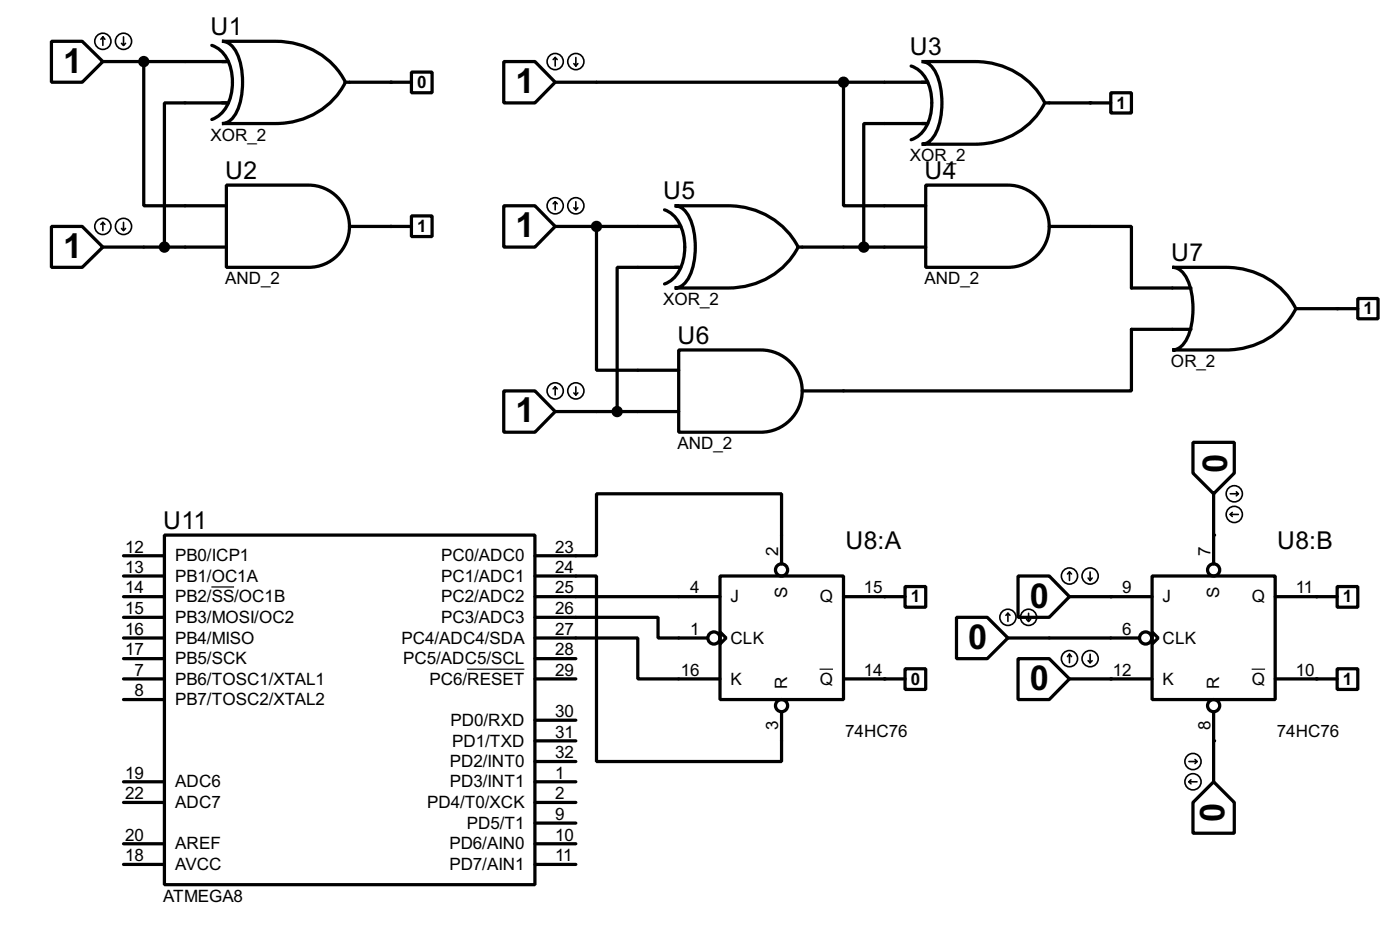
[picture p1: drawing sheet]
<svg xmlns="http://www.w3.org/2000/svg" width="173mm" height="114mm" viewBox="0 0 173 114" stroke-linecap="round" stroke-linejoin="round" font-family="sans-serif">
<g fill="#000">
<circle cx="17.8" cy="7.6" r=".2"/>
<circle cx="48.3" cy="10.2" r=".2"/>
<circle cx="134.6" cy="12.7" r=".2"/>
<circle cx="48.3" cy="28" r=".2"/>
<circle cx="73.7" cy="28" r=".2"/>
<circle cx="165.1" cy="38.1" r=".2"/>
<circle cx="109.2" cy="73.7" r=".2"/>
<circle cx="137.2" cy="73.7" r=".2"/>
<circle cx="149.9" cy="66.1" r=".2"/>
<circle cx="162.6" cy="73.7" r=".2"/>
<circle cx="109.2" cy="83.8" r=".2"/>
<circle cx="137.2" cy="83.8" r=".2"/>
<circle cx="149.9" cy="91.5" r=".2"/>
<circle cx="162.6" cy="83.8" r=".2"/>
</g>
<g fill="none" stroke="#000" stroke-width=".4">
<path d="M6.4 5.1h3.8l2.5 2.5-2.5 2.6h-3.8zM12.7 7.6h15.5M17.8 7.6v17.8h10.2M26.2 5.6a4 4 0 0 1 2.5 3.7 5.7 5.7 0 0 1-1.5 4.8l-1 .7M27.4 5.1h6.7a9.4 9.4 0 0 1 8.6 5.1 9.5 9.5 0 0 1-8.6 5.1h-6.7a2.2 2.2 0 0 0 1.9-1.5 9.6 9.6 0 0 0 0-7.2 2.19 2.19 0 0 0-1.9-1.5zM28.2 12.7h-7.9v17.8M42.7 10.2h8.1M50.8 8.9h2.6v2.6h-2.6zM62.2 7.6h3.9l2.5 2.6-2.5 2.5h-3.9zM68.6 10.2h46M104.2 10.2v15.2h10.1M112.5 8.2a4 4 0 0 1 2.5 3.7 5.7 5.7 0 0 1-1.4 4.8l-1.1 .6"/>
<path d="M113.8 7.6h6.6a9.5 9.5 0 0 1 8.6 5.1 9.5 9.5 0 0 1-8.6 5.1h-6.6a2.17 2.17 0 0 0 1.8-1.5 9.8 9.8 0 0 0 0-7.2 2.17 2.17 0 0 0-1.8-1.5zM114.6 15.3h-7.9v15.2M129 12.7h8.2M137.2 11.5h2.5v2.5h-2.5zM6.4 28h3.8l2.5 2.5-2.5 2.5h-3.8zM12.7 30.5h15.3M28 22.9h10.1a5.1 5.1 0 0 1 5.1 5 5.1 5.1 0 0 1-5.1 5.1h-10.1zM43.2 28h7.6M50.8 26.7h2.6v2.5h-2.6zM62.2 25.4h3.9l2.5 2.6-2.5 2.5h-3.9zM68.6 28h15.5M73.7 28v17.7h10.1"/>
<path d="M82.1 25.9a3.9 3.9 0 0 1 2.3 3 5.9 5.9 0 0 1-1.3 5.5l-1 .7M83.3 25.4h6.6a9.6 9.6 0 0 1 8.7 5.1 9.6 9.6 0 0 1-8.7 5.1h-6.6a2.21 2.21 0 0 0 1.9-1.5 9.6 9.6 0 0 0 0-7.2 2.2 2.2 0 0 0-1.9-1.5zM84.1 33h-7.9v17.8M98.6 30.5h15.7M114.3 22.9h10.2a5.1 5.1 0 0 1 5.1 5 5.1 5.1 0 0 1-5.1 5.1h-10.2zM129.6 28h10.1v7.6h7.4M144.8 33h6.6a9.5 9.5 0 0 1 8.6 5.1 9.5 9.5 0 0 1-8.6 5.1h-6.6a2.2 2.2 0 0 0 1.8-1.5 9.7 9.7 0 0 0 0-7.2 2.2 2.2 0 0 0-1.8-1.5zM160 38.1h7.7M167.7 36.9h2.5v2.5h-2.5zM62.2 48.3h3.9l2.5 2.5-2.5 2.6h-3.9zM68.6 50.8h15.2M83.8 43.2h10.2a5.1 5.1 0 0 1 5.1 5.1 5.1 5.1 0 0 1-5.1 5.1h-10.2z"/>
<path d="M147.1 40.7h-7.4v7.6h-40.6M147.3 54.6h5.1v3.8l-2.5 2.6-2.6-2.6zM15.3 73.7h5M15.3 78.8h5M15.3 68.6h5M15.3 71.1h5M15.3 76.2h5M20.3 66.1h45.8v43.1h-45.8zM66.1 68.6h7.6v-7.6h22.8v8.6M66.1 71.1h7.6v22.9h22.8v-6.1M66.1 76.2h15.2v2.6h6.1M66.1 78.8h12.7v5h10.1"/>
<path d="M66.1 73.7h22.8M88.9 71.1h15.3v15.3h-15.3zM88.9 78l.8 .8-.8 .7zM104.2 73.7h7.6M111.8 72.4h2.5v2.6h-2.5zM118.1 76.2h3.8l2.6 2.6-2.6 2.5h-3.8zM124.5 78.8h16.2M125.7 71.1h3.9l2.5 2.6-2.5 2.5h-3.9zM132.1 73.7h10.2M142.3 71.1h15.2v15.3h-15.2zM142.3 78l.7 .8-.7 .7zM149.9 61v8.6"/>
<path d="M157.5 73.7h7.6M165.1 72.4h2.6v2.6h-2.6zM15.3 83.8h5M15.3 81.3h5M15.3 86.4h5M15.3 96.5h5M15.3 99.1h5M66.1 83.8h5M66.1 81.3h5M66.1 88.9h5M66.1 91.5h5M66.1 94h5"/>
<path d="M66.1 96.5h5M66.1 99.1h5M104.2 83.8h7.6M111.8 82.6h2.5v2.5h-2.5zM125.7 81.3h3.9l2.5 2.5-2.5 2.6h-3.9zM132.1 83.8h10.2M147.3 99.1l2.6-2.6 2.5 2.6v3.8h-5.1zM149.9 87.9v8.6M157.5 83.8h7.6M165.1 82.6h2.6v2.5h-2.6zM15.3 104.2h5M15.3 106.7h5"/>
<path d="M66.1 101.6h5M66.1 104.2h5M66.1 106.7h5"/>
<circle cx="88.1" cy="78.8" r=".75"/>
<circle cx="96.5" cy="70.4" r=".75"/>
<circle cx="141.4" cy="78.8" r=".75"/>
<circle cx="149.8" cy="70.4" r=".75"/>
<circle cx="96.5" cy="87.1" r=".75"/>
<circle cx="149.8" cy="87.1" r=".75"/>
</g>
<g fill="none" stroke="#000" stroke-width=".2">
<path d="M12.7 4.6l-.2 .3M12.7 4.6l.3 .3M12.7 4.6v1M15 5.4l.3 .2M15.3 4.6v1M15.5 5.4l-.2 .2M68.6 7.1l-.3 .3M68.6 7.1l.2 .3M68.6 7.1v1.1M70.9 7.9l.2 .3M71.1 7.1v1.1M71.4 7.9l-.3 .3"/>
<path d="M12.7 27.5v1M12.7 27.5l-.2 .2M12.7 27.5l.3 .2M15 28.2l.3 .3M15.3 27.5v1M15.5 28.2l-.2 .3M68.6 24.9v1M68.6 24.9l-.3 .3M68.6 24.9l.2 .3M70.9 25.7l.2 .2M71.1 24.9v1M71.4 25.7l-.3 .2"/>
<path d="M68.6 47.8v1M68.6 47.8l-.3 .2M68.6 47.8l.2 .2M70.9 48.5l.2 .3M71.1 47.8v1M71.4 48.5l-.3 .3M124.5 75.7l-.3 .3M124.5 75.7l.2 .3M124.5 75.7v1M126.8 76.5l.2 .2M127 75.7v1M127.3 76.5l-.3 .2"/>
<path d="M132.1 70.6l-.3 .3M132.1 70.6l.2 .3M132.1 70.6v1.1M134.4 71.4l.2 .3M134.6 70.6v1.1M134.9 71.4l-.3 .3M151.9 61h1M151.9 63.5l.3 .3M151.9 63.5h1M152.2 63.3l-.3 .2M152.7 60.7l.2 .3M152.9 61l-.2 .2"/>
<path d="M132.1 80.8v1M132.1 80.8l-.3 .3M132.1 80.8l.2 .3M134.4 81.6l.2 .2M134.6 80.8v1M134.9 81.6l-.3 .2M146.8 96.5l.3 .3M146.8 96.5h1M146.8 94h1M147.1 96.3l-.3 .2M147.6 93.8l.2 .2M147.8 94l-.2 .3"/>
<circle cx="12.7" cy="5.1" r="1"/>
<circle cx="15.2" cy="5.1" r="1"/>
<circle cx="68.5" cy="7.6" r="1"/>
<circle cx="71.1" cy="7.6" r="1"/>
<circle cx="12.7" cy="28" r="1"/>
<circle cx="15.2" cy="28" r="1"/>
<circle cx="68.5" cy="25.4" r="1"/>
<circle cx="71.1" cy="25.4" r="1"/>
<circle cx="68.5" cy="48.3" r="1"/>
<circle cx="71.1" cy="48.3" r="1"/>
<circle cx="124.4" cy="76.2" r="1"/>
<circle cx="127" cy="76.2" r="1"/>
<circle cx="132" cy="71.1" r="1"/>
<circle cx="134.6" cy="71.1" r="1"/>
<circle cx="152.4" cy="61" r="1"/>
<circle cx="152.4" cy="63.5" r="1"/>
<circle cx="132" cy="81.3" r="1"/>
<circle cx="134.6" cy="81.3" r="1"/>
<circle cx="147.3" cy="96.5" r="1"/>
<circle cx="147.3" cy="94" r="1"/>
</g>
<g fill="#000" stroke="#000" stroke-width=".4">
<circle cx="17.7" cy="7.6" r=".5"/>
<circle cx="104.1" cy="10.2" r=".5"/>
<circle cx="20.3" cy="30.5" r=".5"/>
<circle cx="73.6" cy="28" r=".5"/>
<circle cx="106.6" cy="30.5" r=".5"/>
<circle cx="76.2" cy="50.8" r=".5"/>
</g>
<path d="M26.1 72.5h2.8M57.7 82.6h7.1M101.2 82.6h1.7M154.6 82.6h1.6" fill="none" stroke="#000" stroke-width=".15"/>
<g font-size="4.8">
<text x="7.8" y="9">1</text>
<text x="63.7" y="11.5">1</text>
<text x="63.7" y="29.3">1</text>
<text x="7.8" y="31.9">1</text>
<text x="63.7" y="52.2">1</text>
<text x="148.5" y="56.1" transform="rotate(90 148.5 56.1)">0</text>
<text x="127.2" y="75">0</text>
<text x="119.6" y="80.1">0</text>
<text x="127.2" y="85.2">0</text>
<text x="151.2" y="101.5" transform="rotate(-90 151.2 101.5)">0</text>
</g>
<g font-size="3.4">
<text x="26" y="4.3">U1</text>
<text x="112.4" y="6.8">U3</text>
<text x="27.8" y="22">U2</text>
<text x="114.2" y="22">U4</text>
<text x="81.9" y="24.6">U5</text>
<text x="144.6" y="32.2">U7</text>
<text x="83.7" y="42.4">U6</text>
<text x="20.2" y="65.3">U11</text>
<text x="104.4" y="67.8">U8:A</text>
<text x="157.7" y="67.8">U8:B</text>
</g>
<g font-size="2.4">
<text x="51.5" y="10.9">0</text>
<text x="26" y="17.3">XOR_2</text>
<text x="137.9" y="13.4">1</text>
<text x="112.3" y="19.9">XOR_2</text>
<text x="51.5" y="28.7">1</text>
<text x="27.8" y="35.1">AND_2</text>
<text x="114.1" y="35.1">AND_2</text>
<text x="81.9" y="37.7">XOR_2</text>
<text x="168.4" y="38.8">1</text>
<text x="144.6" y="45.3">OR_2</text>
<text x="83.6" y="55.5">AND_2</text>
<text x="15.5" y="68.2">12</text>
<text x="15.5" y="70.7">13</text>
<text x="21.6" y="69.3">PB0/ICP1</text>
<text x="21.6" y="71.8">PB1/OC1A</text>
<text x="54.5" y="69.3">PC0/ADC0</text>
<text x="54.5" y="71.8">PC1/ADC1</text>
<text x="68.6" y="68.2">23</text>
<text x="68.6" y="70.7">24</text>
<text x="96.1" y="68.6" transform="rotate(-90 96.1 68.6)">2</text>
<text x="149.5" y="68.6" transform="rotate(-90 149.5 68.6)">7</text>
<text x="15.5" y="73.3">14</text>
<text x="15.5" y="75.8">15</text>
<text x="21.6" y="74.4">PB2/SS/OC1B</text>
<text x="21.6" y="76.9">PB3/MOSI/OC2</text>
<text x="54.5" y="74.4">PC2/ADC2</text>
<text x="54.5" y="76.9">PC3/ADC3</text>
<text x="68.6" y="73.3">25</text>
<text x="68.6" y="75.8">26</text>
<text x="85.2" y="73.3">4</text>
<text x="90.2" y="74.4">J</text>
<text x="97.2" y="73.8" transform="rotate(-90 97.2 73.8)">S</text>
<text x="101.2" y="74.4">Q</text>
<text x="106.7" y="73.3">15</text>
<text x="112.5" y="74.4">1</text>
<text x="138.6" y="73.3">9</text>
<text x="143.5" y="74.4">J</text>
<text x="150.6" y="73.8" transform="rotate(-90 150.6 73.8)">S</text>
<text x="154.6" y="74.4">Q</text>
<text x="160" y="73.3">11</text>
<text x="165.8" y="74.4">1</text>
<text x="15.5" y="78.4">16</text>
<text x="15.5" y="80.9">17</text>
<text x="16.6" y="83.4">7</text>
<text x="21.6" y="79.5">PB4/MISO</text>
<text x="21.6" y="82">PB5/SCK</text>
<text x="49.6" y="79.5">PC4/ADC4/SDA</text>
<text x="49.8" y="82">PC5/ADC5/SCL</text>
<text x="68.6" y="83.4">29</text>
<text x="68.6" y="78.4">27</text>
<text x="68.6" y="80.9">28</text>
<text x="84.1" y="83.4">16</text>
<text x="85.2" y="78.4">1</text>
<text x="90.2" y="79.5">CLK</text>
<text x="106.7" y="83.4">14</text>
<text x="137.4" y="83.4">12</text>
<text x="138.6" y="78.4">6</text>
<text x="143.5" y="79.5">CLK</text>
<text x="160" y="83.4">10</text>
<text x="16.6" y="86">8</text>
<text x="21.6" y="84.5">PB6/TOSC1/XTAL1</text>
<text x="21.6" y="87.1">PB7/TOSC2/XTAL2</text>
<text x="53" y="84.5">PC6/RESET</text>
<text x="55.6" y="89.6">PD0/RXD</text>
<text x="68.6" y="88.5">30</text>
<text x="90.2" y="84.5">K</text>
<text x="97.2" y="85.1" transform="rotate(-90 97.2 85.1)">R</text>
<text x="101.2" y="84.5">Q</text>
<text x="112.5" y="84.5">0</text>
<text x="143.5" y="84.5">K</text>
<text x="150.6" y="85.1" transform="rotate(-90 150.6 85.1)">R</text>
<text x="154.6" y="84.5">Q</text>
<text x="165.8" y="84.5">1</text>
<text x="55.5" y="94.7">PD2/INT0</text>
<text x="55.8" y="92.2">PD1/TXD</text>
<text x="68.6" y="91.1">31</text>
<text x="68.6" y="93.6">32</text>
<text x="96.1" y="90.1" transform="rotate(-90 96.1 90.1)">3</text>
<text x="104.4" y="91">74HC76</text>
<text x="149.5" y="90" transform="rotate(-90 149.5 90)">8</text>
<text x="157.7" y="91">74HC76</text>
<text x="15.5" y="98.7">22</text>
<text x="15.5" y="96.1">19</text>
<text x="21.6" y="99.8">ADC7</text>
<text x="21.6" y="97.2">ADC6</text>
<text x="52.7" y="99.8">PD4/T0/XCK</text>
<text x="55.5" y="97.2">PD3/INT1</text>
<text x="68.6" y="96.1">1</text>
<text x="68.6" y="98.7">2</text>
<text x="68.6" y="101.2">9</text>
<text x="15.5" y="103.8">20</text>
<text x="15.5" y="106.3">18</text>
<text x="21.6" y="104.9">AREF</text>
<text x="21.6" y="107.4">AVCC</text>
<text x="55.5" y="104.9">PD6/AIN0</text>
<text x="55.5" y="107.4">PD7/AIN1</text>
<text x="57.6" y="102.3">PD5/T1</text>
<text x="68.6" y="103.8">10</text>
<text x="68.6" y="106.3">11</text>
<text x="20.1" y="111.3">ATMEGA8</text>
</g>
</svg>
